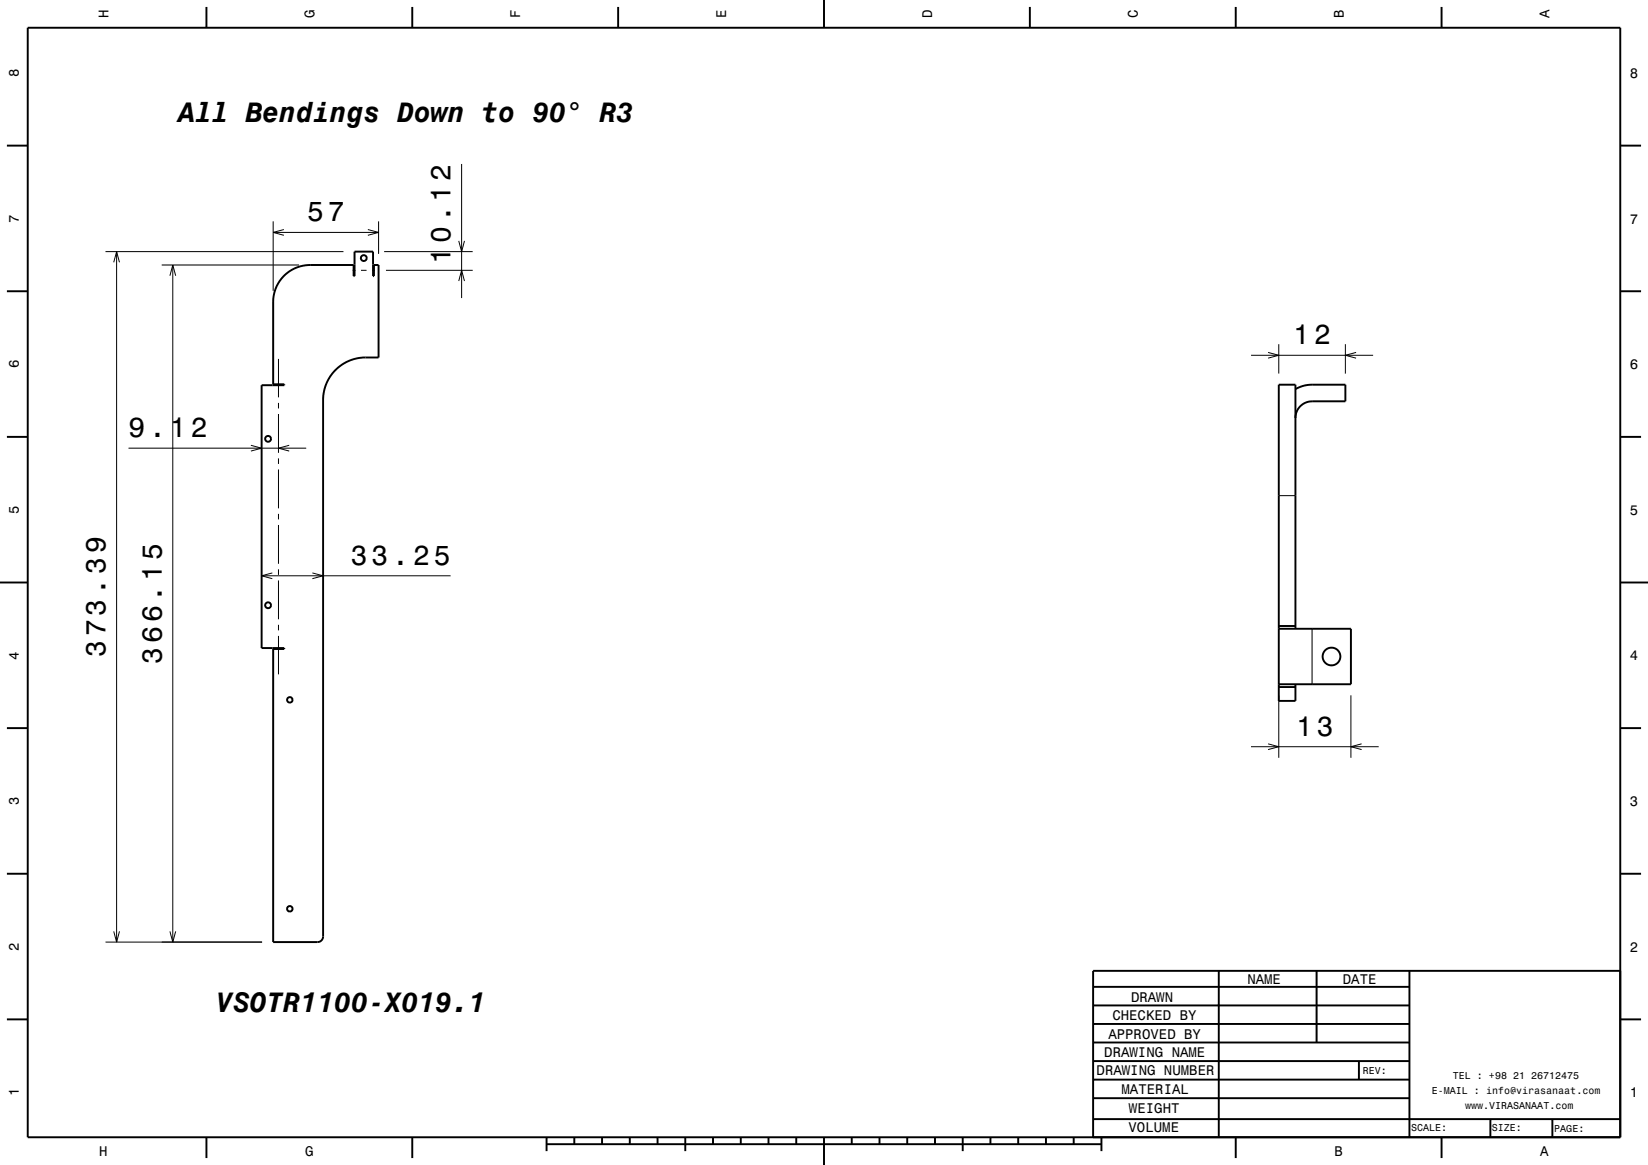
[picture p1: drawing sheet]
<svg xmlns="http://www.w3.org/2000/svg" width="297mm" height="210mm" viewBox="0 0 297 210" stroke-linecap="round" stroke-linejoin="round" font-family="sans-serif">
<g fill="none" stroke="#000" stroke-width=".18">
<path d="M49.2 39.9v12.5M68.2 39.9v5.9M83.2 29.6v24.1M19 45.4h42.9M20.5 47.3l.5-1.9 .5 1.9M21 45.4v124.4M29.1 47.8h24.8M30.6 49.7l.5-1.9 .6 1.9M31.1 47.8v122M49.2 41.9h19M51.2 41.4l-2 .5 2 .5M63.6 48.7h.5"/>
<path d="M65.1 48.7h1M66.3 41.4l1.9 .5-1.9 .5M67.1 48.7h.5M69.2 45.4h16M69.6 48.7h15.6M82.7 50.7l.5-2 .5 2M82.7 43.4l.5 2 .5-2M50.2 64.7v6.9M50.2 72.6v1M50.2 74.6v7M225.5 64h22M228.5 63.5l2 .5-2 .6"/>
<path d="M230.5 62v5.3M242.5 62v5.3M244.4 63.5l-1.9 .5 1.9 .6M23.2 80.8h32M45.2 80.3l1.9 .5-1.9 .5M50.2 82.6v1M50.2 84.6v7M50.2 92.6v1M50.2 94.6v7M52.1 80.3l-1.9 .5 1.9 .5M230.5 89.3h3M47.1 103.8h34.1"/>
<path d="M49.1 103.3l-2 .5 2 .5M50.2 102.6v1M50.2 104.6v7M50.2 112.6v1M50.2 114.6v7M56.3 103.3l1.9 .5-1.9 .5M236.5 113.3v10M225.5 134.6h23M228.5 134.1l2 .5-2 .5M230.5 125.3v11.3M243.5 125.3v11.3M245.4 134.1l-1.9 .5 1.9 .5"/>
<path d="M19 169.8h28.2M20.5 167.9l.5 1.9 .5-1.9M30.6 167.9l.5 1.9 .6-1.9"/>
</g>
<g fill="none" stroke="#000" stroke-width=".35">
<path d="M5 5h287v200h-287zM37.2 1.3v3.7M74.3 1.3v3.7M111.4 1.3v3.7M148.5 0v5M185.6 1.3v3.7M222.7 1.3v3.7M259.8 1.3v3.7M1.2 26.3h3.8M292 26.3h3.8M1.2 52.5h3.8M51.2 49.7a6.7 6.7 0 0 1 4.7-1.9h7.8v2h.2v-4.4h3.3v4.4h.2v-2h.8v16.6h-2.3a7.7 7.7 0 0 0-7.7 7.7v96.8l-.3 .7-.7 .2h-8v-52.8h2v-.2h-4.1v-47.4h4.1v-.1h-2v-14.9a6.7 6.7 0 0 1 2-4.7z"/>
<path d="M292 52.5h3.8M1.2 78.8h3.8M233.5 70.1l1.2-.5 1.3-.2 6.5-.1v3h-6a3 3 0 0 0-3 3M292 78.8h3.8M0 105h5M230.5 113.3h13v10h-13M230.5 112.8h3M233.5 113.3v-44h-3v57h3v-3M292 105h5M1.2 131.3h3.8M230.5 123.8h3M292 131.3h3.8"/>
<path d="M1.2 157.5h3.8M292 157.5h3.8M197 177.9h57M219.6 174.9v30M237.3 175v12.9M254 175v30M292 175h-95v30M1.2 183.8h3.8M197 181.2h57M197 184.6h57M197 187.9h57M197 191.3h57"/>
<path d="M197 194.6h57M197 198h57M244.9 191.3v3.3M292 183.8h3.8M37.2 205v3.8M74.3 205v3.8M98.5 206.3h100M98.5 205v2.5M103.5 205v1.3M108.5 205v1.3M113.5 205v1.3M118.5 205v1.3"/>
<path d="M123.5 205v2.5M128.5 205v1.3M133.5 205v1.3M138.5 205v1.3M143.5 205v1.3M148.5 205v5M153.5 205v1.3M158.5 205v1.3M163.5 205v1.3M168.5 205v1.3M173.5 205v2.5M178.5 205v1.3"/>
<path d="M183.5 205v1.3M188.5 205v1.3M193.5 205v1.3M197 201.7h95M198.5 205v2.5M222.7 205v3.8M259.8 205v3.8M268.6 201.7v3.3M279.8 201.8v3.2"/>
<circle cx="65.6" cy="46.5" r=".53"/>
<circle cx="48.3" cy="79.1" r=".53"/>
<circle cx="48.3" cy="109.1" r=".53"/>
<circle cx="240" cy="118.3" r="1.6"/>
<circle cx="52.2" cy="126.2" r=".5"/>
<circle cx="52.2" cy="163.8" r=".5"/>
</g>
<g font-size="5">
<text x="32.2" y="21.9">All Bendings Down to 90° R3</text>
<text x="55.3" y="39.9">57</text>
<text x="81.2" y="47.5" transform="rotate(-90 81.2 47.5)">10.12</text>
<text x="233.1" y="62">12</text>
<text x="23.2" y="78.8">9.12</text>
<text x="63.2" y="101.8">33.25</text>
<text x="19" y="118.4" transform="rotate(-90 19 118.4)">373.39</text>
<text x="29.1" y="119.7" transform="rotate(-90 29.1 119.7)">366.15</text>
<text x="233.6" y="132.6">13</text>
<text x="39" y="182.4">VSOTR1100-X019.1</text>
</g>
<g font-size="2.5">
<text x="19.6" y="3.3" transform="rotate(-90 19.6 3.3)">H</text>
<text x="56.7" y="3.3" transform="rotate(-90 56.7 3.3)">G</text>
<text x="93.8" y="3.3" transform="rotate(-90 93.8 3.3)">F</text>
<text x="130.9" y="3.3" transform="rotate(-90 130.9 3.3)">E</text>
<text x="168" y="3.3" transform="rotate(-90 168 3.3)">D</text>
<text x="205.1" y="3.3" transform="rotate(-90 205.1 3.3)">C</text>
<text x="242.2" y="3.3" transform="rotate(-90 242.2 3.3)">B</text>
<text x="279.3" y="3.3" transform="rotate(-90 279.3 3.3)">A</text>
<text x="3.4" y="13.9" transform="rotate(-90 3.4 13.9)">8</text>
<text x="293.7" y="14">8</text>
<text x="3.4" y="40.1" transform="rotate(-90 3.4 40.1)">7</text>
<text x="293.7" y="40.3">7</text>
<text x="3.4" y="66.4" transform="rotate(-90 3.4 66.4)">6</text>
<text x="293.7" y="66.5">6</text>
<text x="3.4" y="92.6" transform="rotate(-90 3.4 92.6)">5</text>
<text x="293.7" y="92.8">5</text>
<text x="3.4" y="118.9" transform="rotate(-90 3.4 118.9)">4</text>
<text x="293.7" y="119">4</text>
<text x="3.4" y="145.1" transform="rotate(-90 3.4 145.1)">3</text>
<text x="293.7" y="145.3">3</text>
<text x="3.4" y="171.4" transform="rotate(-90 3.4 171.4)">2</text>
<text x="293.7" y="171.5">2</text>
<text x="224.8" y="177.3">NAME</text>
<text x="242" y="177.3">DATE</text>
<text x="200.5" y="183.9">CHECKED BY</text>
<text x="203.8" y="180.5">DRAWN</text>
<text x="199" y="190.6">DRAWING NAME</text>
<text x="199.7" y="187.2">APPROVED BY</text>
<text x="3.4" y="197.6" transform="rotate(-90 3.4 197.6)">1</text>
<text x="197.6" y="193.8">DRAWING NUMBER</text>
<text x="202.1" y="197.2">MATERIAL</text>
<text x="293.7" y="197.8">1</text>
<text x="203.5" y="200.6">WEIGHT</text>
<text x="17.9" y="208.4">H</text>
<text x="55" y="208.4">G</text>
<text x="203.4" y="204.1">VOLUME</text>
<text x="240.5" y="208.4">B</text>
<text x="277.6" y="208.4">A</text>
</g>
<g font-size="1.8">
<text x="245.6" y="193.6">REV:</text>
<text x="258" y="197.2">E-MAIL : info@virasanaat.com</text>
<text x="261.8" y="194.6">TEL : +98 21 26712475</text>
<text x="254.3" y="203.9">SCALE:</text>
<text x="264" y="199.9">www.VIRASANAAT.com</text>
<text x="268.8" y="203.9">SIZE:</text>
<text x="280.1" y="204">PAGE:</text>
</g>
</svg>
